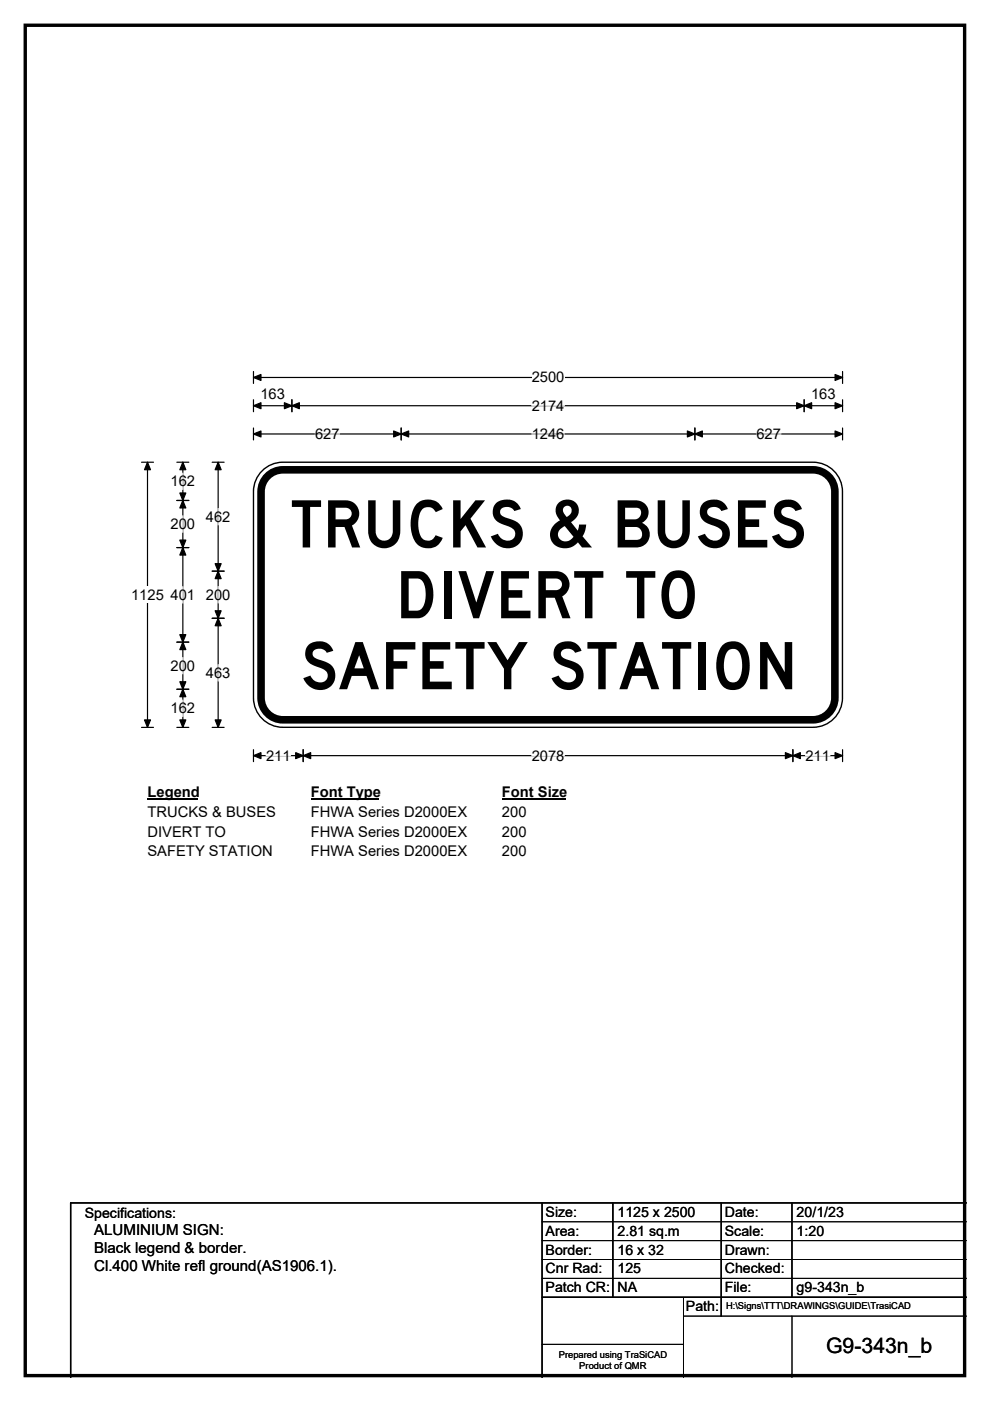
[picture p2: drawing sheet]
<svg xmlns="http://www.w3.org/2000/svg" width="210mm" height="297mm" viewBox="0 0 210 297" stroke-linecap="round" stroke-linejoin="round" font-family="sans-serif">
<path d="M5.4 5.4h199.2v286.3h-199.2z" fill="none" stroke="#000" stroke-width=".72"/>
<path d="M53.8 78.8v2.5M178.7 78.8v2.5M53.8 80h124.9" fill="none" stroke="#000" stroke-width=".25"/>
<path d="M53.8 80l1.6-.6v1.3zM177.1 79.4l1.6 .6-1.6 .7z" fill="#000" stroke="#000" stroke-width=".25"/>
<path d="M112.8 78.3h6.9v3.5h-6.9z" fill="#fff"/>
<g fill="none" stroke="#000" stroke-width=".25">
<path d="M30 98h2.6M31.3 98v56.2M53.8 86h124.9M53.8 84.8v2.5M53.8 90.7v2.6M53.8 92h124.9M61.9 84.8v2.5M85.1 90.7v2.6M147.4 90.7v2.6M170.6 84.8v2.5M178.7 84.8v2.5M178.7 90.7v2.6"/>
<path d="M30 154.2h2.6M53.8 158.9v2.6M64.3 158.9v2.6M168.2 158.9v2.6M178.7 158.9v2.6M53.8 160.2h124.9"/>
</g>
<g fill="#000" stroke="#000" stroke-width=".25">
<path d="M31.3 98l.6 1.6h-1.3zM53.8 86l1.6-.6v1.3zM53.8 92l1.6-.6v1.2zM61.9 86l1.6-.6v1.3zM60.3 85.4l1.6 .6-1.6 .7zM85.1 92l1.6-.6v1.2zM83.5 91.4l1.6 .6-1.6 .6zM145.8 91.4l1.6 .6-1.6 .6zM147.4 92l1.6-.6v1.2zM169 85.4l1.6 .6-1.6 .7zM170.6 86l1.5-.6v1.3zM177.1 85.4l1.6 .6-1.6 .7z"/>
<path d="M177.1 91.4l1.6 .6-1.6 .6zM30.6 152.6h1.3l-.6 1.6zM53.8 160.2l1.6-.6v1.2zM64.3 160.2l1.6-.6v1.2zM62.7 159.6l1.6 .6-1.6 .6zM166.6 159.6l1.6 .6-1.6 .6zM168.2 160.2l1.6-.6v1.2zM177.1 159.6l1.6 .6-1.6 .6z"/>
</g>
<path d="M66.8 92h5.2M112.8 86h6.9M112.8 92h6.9M160.4 92h5.3M56.4 160.2h5.2M112.8 160.2h6.9M170.8 160.2h5.2" fill="none" stroke="#fff" stroke-width=".25"/>
<path d="M27.8 124.4h7v3.5h-7z" fill="#fff"/>
<path d="M37.5 98h2.5M38.8 98v56.2M45 98h2.5M46.3 98v56.2M37.5 106.1h2.5M37.5 116.1h2.5M37.5 136.1h2.5M45 121.1h2.5M45 131.1h2.5M37.5 146.1h2.5M37.5 154.2h2.5M45 154.2h2.5" fill="none" stroke="#000" stroke-width=".25"/>
<g fill="#000" stroke="#000" stroke-width=".25">
<path d="M38.8 98l.6 1.6h-1.3zM46.3 98l.6 1.6h-1.3zM38.8 106.1l.6 1.6h-1.3zM38.1 114.5h1.3l-.6 1.6zM38.1 104.5h1.3l-.6 1.6zM38.8 116.1l.6 1.6h-1.3zM38.1 134.6h1.3l-.6 1.5zM38.8 136.1l.6 1.6h-1.3zM46.3 121.1l.6 1.6h-1.3zM45.6 129.5h1.3l-.6 1.6zM45.6 119.5h1.3l-.6 1.6zM46.3 131.1l.6 1.6h-1.3z"/>
<path d="M38.1 144.5h1.3l-.6 1.6zM38.8 146.1l.6 1.6h-1.3zM38.1 152.6h1.3l-.6 1.6zM45.6 152.6h1.3l-.6 1.6z"/>
</g>
<path d="M38.8 100.3v3.5M38.8 109.3v3.6M46.3 107.8v3.5M38.8 124.4v3.5M38.8 139.4v3.5M46.3 124.3v3.5M38.8 148.4v3.5M46.3 140.9v3.5" fill="none" stroke="#fff" stroke-width=".25"/>
<path d="M31.3 166.2h10.7v3.5h-10.7z" fill="#fff"/>
<path d="M31.3 169.5h10.7" fill="none" stroke="#000" stroke-width=".32"/>
<path d="M65.9 166.2h14.4v3.5h-14.4z" fill="#fff"/>
<path d="M65.9 169.5h14.4" fill="none" stroke="#000" stroke-width=".32"/>
<path d="M106.5 166.2h13.4v3.5h-13.4z" fill="#fff"/>
<path d="M106.5 169.5h13.4" fill="none" stroke="#000" stroke-width=".32"/>
<g fill="#fff">
<path d="M31.3 170.4h27.1v3.5h-27.1z"/>
<path d="M65.9 170.4h33.1v3.5h-33.1z"/>
<path d="M106.5 170.4h5.2v3.5h-5.2z"/>
<path d="M31.3 174.6h16.6v3.5h-16.6z"/>
<path d="M65.9 174.6h33.1v3.5h-33.1z"/>
<path d="M106.5 174.6h5.2v3.5h-5.2z"/>
<path d="M31.3 178.8h26.4v3.5h-26.4z"/>
<path d="M65.9 178.8h33.1v3.5h-33.1z"/>
<path d="M106.5 178.8h5.2v3.5h-5.2z"/>
</g>
<path d="M55.6 99.8a6.2 6.2 0 0 1 4.4-1.8h112.4a6.2 6.2 0 0 1 6.3 6.2v43.8a6.3 6.3 0 0 1-6.3 6.2h-112.4a6.3 6.3 0 0 1-6.2-6.2v-43.8a6.2 6.2 0 0 1 1.8-4.4z" fill-rule="evenodd" fill="#fff" stroke="#fff" stroke-width=".21"/>
<path d="M56.5 101.3a4.6 4.6 0 0 1 3.5-1.7h112.4a4.7 4.7 0 0 1 4.7 4.6v43.8a4.7 4.7 0 0 1-4.7 4.6h-112.4a4.7 4.7 0 0 1-4.6-4.6v-43.8a4.6 4.6 0 0 1 1.1-2.9z" fill="none" stroke="#000" stroke-width="1.6"/>
<path d="M55.6 99.8a6.2 6.2 0 0 1 4.4-1.8h112.4a6.2 6.2 0 0 1 6.3 6.2v43.8a6.3 6.3 0 0 1-6.3 6.2h-112.4a6.3 6.3 0 0 1-6.2-6.2v-43.8a6.2 6.2 0 0 1 1.8-4.4zM115 255v37M130 255v20M153 255v24M168 255v20M205 255h-190v37M115 275h90" fill="none" stroke="#000" stroke-width=".3"/>
<path d="M115 259h90M115 263h90M115 267h90M115 271h90M145 279h60M145 275v17M168 279v13M115 285h30" fill="none" stroke="#000" stroke-width=".21"/>
<g font-size="13.9">
<text x="61.6" y="116.1">TRUCKS &amp; BUSES</text>
<text x="83.9" y="131.1">DIVERT TO</text>
<text x="63.8" y="146.1">SAFETY STATION</text>
</g>
<text font-size="4.5" x="175.2" y="286.9">G9-343n_b</text>
<g font-size="3.2">
<text x="20" y="261.9">ALUMINIUM SIGN:</text>
<text x="20" y="265.7">Black legend &amp; border.</text>
<text x="20" y="269.6">Cl.400 White refl ground(AS1906.1).</text>
</g>
<g font-size="3.1">
<text x="112.8" y="81.1">2500</text>
<text x="55.2" y="84.6">163</text>
<text x="112.8" y="87.1">2174</text>
<text x="172" y="84.6">163</text>
<text x="66.8" y="93.1">627</text>
<text x="112.8" y="93.1">1246</text>
<text x="160.4" y="93.1">627</text>
<text x="36.2" y="103.1">162</text>
<text x="36.2" y="112.1">200</text>
<text x="43.7" y="110.6">462</text>
<text x="27.8" y="127.2">1125</text>
<text x="36.2" y="127.2">401</text>
<text x="43.7" y="127.1">200</text>
<text x="36.2" y="142.2">200</text>
<text x="43.7" y="143.7">463</text>
<text x="36.2" y="151.2">162</text>
<text x="56.4" y="161.3">211</text>
<text x="112.8" y="161.3">2078</text>
<text x="170.8" y="161.3">211</text>
<text x="31.3" y="169">Legend</text>
<text x="31.3" y="173.2">TRUCKS &amp; BUSES</text>
<text x="65.9" y="169">Font Type</text>
<text x="65.9" y="173.2">FHWA Series D2000EX</text>
<text x="106.5" y="169">Font Size</text>
<text x="106.5" y="173.2">200</text>
<text x="31.3" y="177.4">DIVERT TO</text>
<text x="65.9" y="177.4">FHWA Series D2000EX</text>
<text x="106.5" y="177.4">200</text>
<text x="31.3" y="181.6">SAFETY STATION</text>
<text x="65.9" y="181.6">FHWA Series D2000EX</text>
<text x="106.5" y="181.6">200</text>
</g>
<g font-size="3">
<text x="115.7" y="258">Size:</text>
<text x="131" y="258">1125 x 2500</text>
<text x="153.7" y="258">Date:</text>
<text x="169" y="258">20/1/23</text>
<text x="18" y="258.2">Specifications:</text>
<text x="115.7" y="262">Area:</text>
<text x="131" y="262">2.81 sq.m</text>
<text x="153.7" y="262">Scale:</text>
<text x="169" y="262">1:20</text>
<text x="115.7" y="266">Border:</text>
<text x="115.7" y="270">Cnr Rad:</text>
<text x="131" y="266">16 x 32</text>
<text x="131" y="270">125</text>
<text x="153.7" y="266">Drawn:</text>
<text x="153.7" y="270">Checked:</text>
<text x="115.7" y="274">Patch CR:</text>
<text x="131" y="274">NA</text>
<text x="153.7" y="274">File:</text>
<text x="169" y="274">g9-343n_b</text>
<text x="145.5" y="278">Path:</text>
</g>
<g font-size="2">
<text x="154" y="277.6">H:\Signs\TTT\DRAWINGS\GUIDE\TrasiCAD</text>
<text x="118.5" y="287.8">Prepared using TraSiCAD</text>
<text x="122.9" y="290.2">Product of QMR</text>
</g>
</svg>
